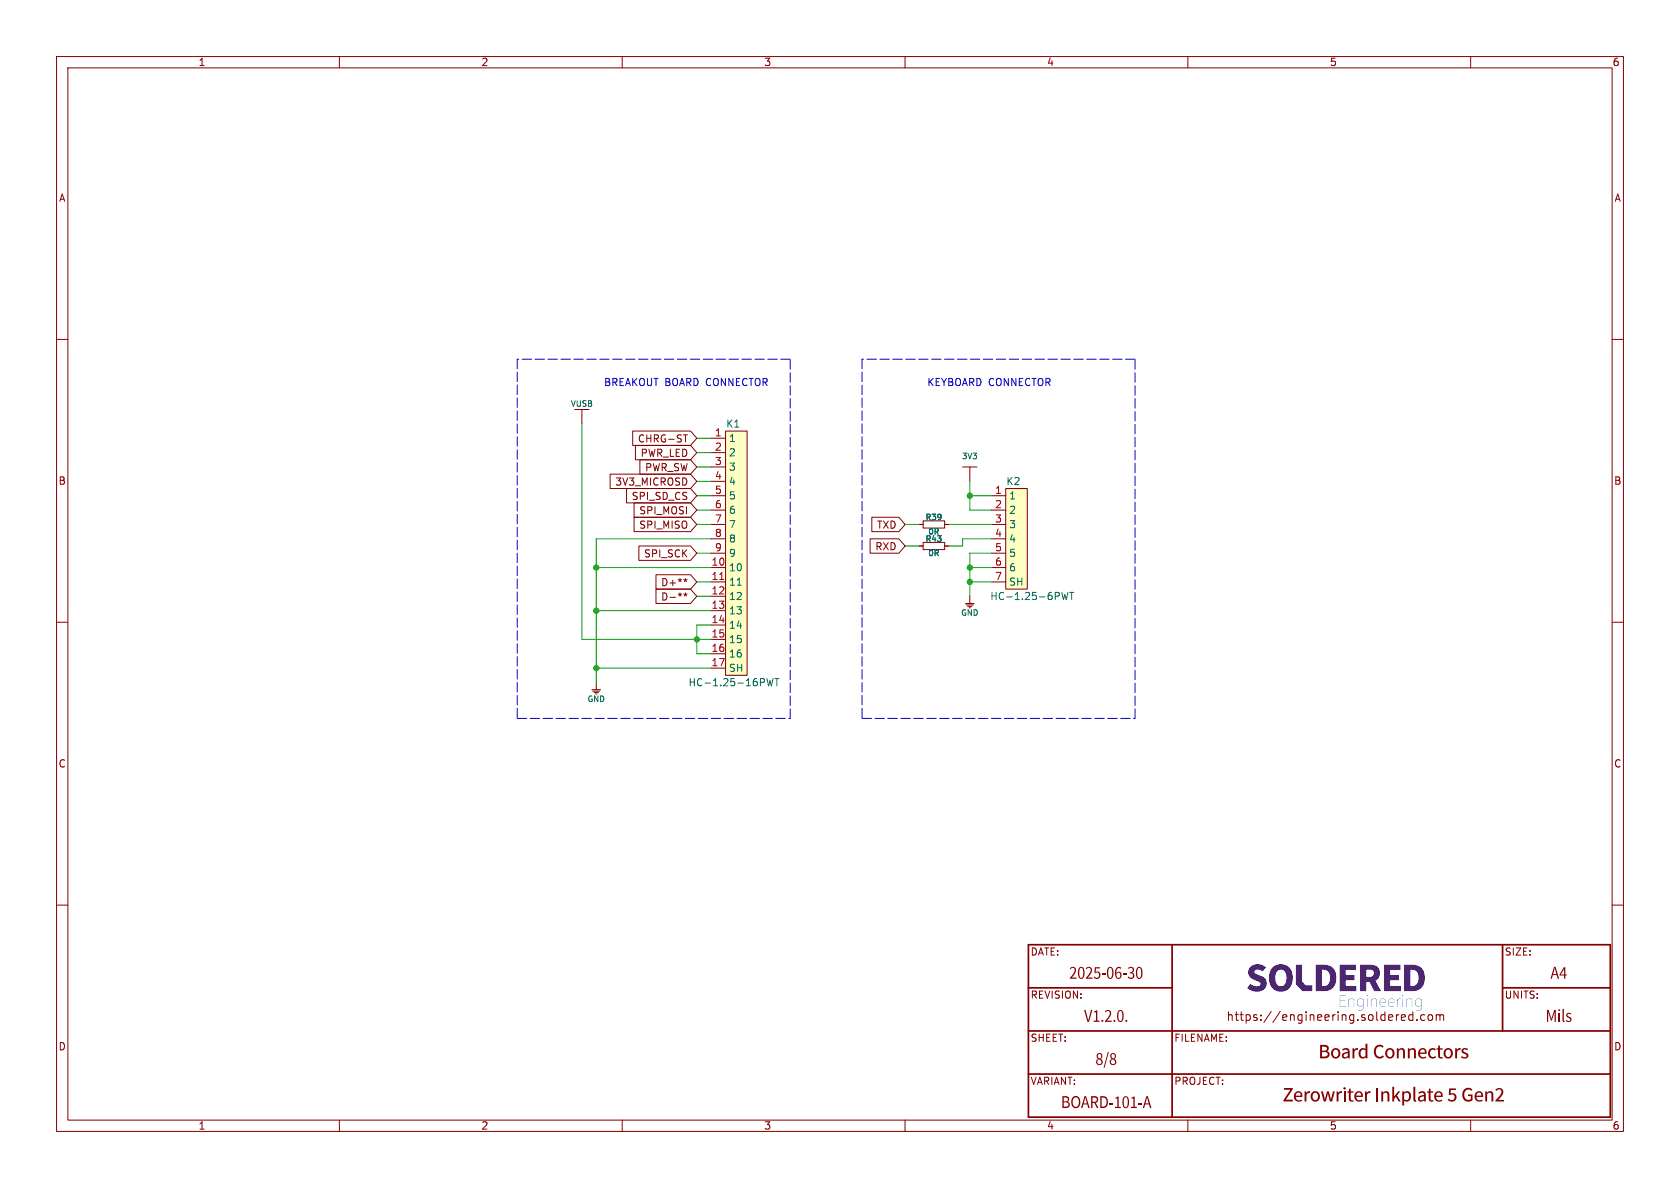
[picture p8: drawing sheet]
(kicad_sch
 (version 20231120)
 (generator "eeschema")
 (generator_version "8.0")
 (paper "A4")
 (title_block
  (title "Zerowriter Inkplate 5 Gen2")
  (date "2025-06-30")
  (rev "V1.2.0.")
  (company "SOLDERED ENGINEERING")
  (comment 1 "BOARD-101-A")
  (comment 2 "Mils"))
 (lib_symbols
  (symbol "0603R_9"
   (pin_numbers hide)
   (pin_names
    (offset 0.254)) (exclude_from_sim no) (in_bom yes) (on_board yes)
   (property "Reference" "R" (at 0 1.27 0) (effects (font (size 1 1))))
   (property "Value" "0603R_9" (at 0 -1.905 0) (effects (font (size 1 1))))
   (property "Footprint" "Soldered footprints:0603R" (at 0 -3.81 0) (effects (font (size 1 1)) (hide yes)))
   (property "Datasheet" "" (at -0.635 1.905 0) (effects (font (size 1 1)) (hide yes)))
   (property "Description" "" (at 0 0 0) (effects (font (size 1.27 1.27)) (hide yes)))
   (symbol "0603R_9_0_1"
    (rectangle (start -1.905 0.635) (end 1.905 -0.635) (stroke (width 0.15) (type default)) (fill (type none))))
   (symbol "0603R_9_1_1"
    (pin passive line (at -2.54 0 0) (length 0.63) (name "~" (effects (font (size 1.27 1.27)))) (number "1" (effects (font (size 1.27 1.27)))))
    (pin passive line (at 2.54 0 180) (length 0.63) (name "~" (effects (font (size 1.27 1.27)))) (number "2" (effects (font (size 1.27 1.27)))))))
  (symbol "Soldered symbols:3V3"
   (power)
   (pin_names
    (offset 0)) (exclude_from_sim no) (in_bom yes) (on_board yes)
   (property "Reference" "#PWR" (at 4.445 0 0) (effects (font (size 1 1)) (hide yes)))
   (property "Value" "3V3" (at 0 3.556 0) (effects (font (size 1 1))))
   (property "Footprint" "" (at 4.445 3.81 0) (effects (font (size 1 1)) (hide yes)))
   (property "Datasheet" "" (at 4.445 3.81 0) (effects (font (size 1 1)) (hide yes)))
   (property "Description" "Power symbol creates a global label with name \"3V3\"" (at 0 0 0) (effects (font (size 1.27 1.27)) (hide yes)))
   (symbol "3V3_0_1"
    (polyline (pts (xy -1.27 2.54) (xy 1.27 2.54)) (stroke (width 0.16) (type default)) (fill (type none)))
    (polyline (pts (xy 0 0) (xy 0 2.54)) (stroke (width 0) (type default)) (fill (type none))))
   (symbol "3V3_1_1"
    (pin power_in line (at 0 0 90) (length 0) hide (name "3V3" (effects (font (size 1.27 1.27)))) (number "1" (effects (font (size 1.27 1.27)))))))
  (symbol "Soldered symbols:GND"
   (power)
   (pin_names
    (offset 0)) (exclude_from_sim no) (in_bom yes) (on_board yes)
   (property "Reference" "#PWR" (at 4.445 0 0) (effects (font (size 1 1)) (hide yes)))
   (property "Value" "GND" (at 0 -2.921 0) (effects (font (size 1 1))))
   (property "Footprint" "" (at 4.445 3.81 0) (effects (font (size 1 1)) (hide yes)))
   (property "Datasheet" "" (at 4.445 3.81 0) (effects (font (size 1 1)) (hide yes)))
   (property "Description" "Power symbol creates a global label with name \"GND\"" (at 0 0 0) (effects (font (size 1.27 1.27)) (hide yes)))
   (symbol "GND_0_1"
    (polyline (pts (xy -0.762 -1.27) (xy 0.762 -1.27)) (stroke (width 0.16) (type default)) (fill (type none)))
    (polyline (pts (xy -0.635 -1.524) (xy 0.635 -1.524)) (stroke (width 0.16) (type default)) (fill (type none)))
    (polyline (pts (xy -0.381 -1.778) (xy 0.381 -1.778)) (stroke (width 0.16) (type default)) (fill (type none)))
    (polyline (pts (xy -0.127 -2.032) (xy 0.127 -2.032)) (stroke (width 0.16) (type default)) (fill (type none)))
    (polyline (pts (xy 0 0) (xy 0 -1.27)) (stroke (width 0.16) (type default)) (fill (type none))))
   (symbol "GND_1_1"
    (pin power_in line (at 0 0 270) (length 0) hide (name "GND" (effects (font (size 1.27 1.27)))) (number "1" (effects (font (size 1.27 1.27)))))))
  (symbol "Soldered symbols:HC-1.25-16PWT" (exclude_from_sim no) (in_bom yes) (on_board yes)
   (property "Reference" "K" (at 0 22.86 0) (effects (font (size 1.27 1.27))))
   (property "Value" " HC-1.25-16PWT" (at 0 -24.13 0) (effects (font (size 1.27 1.27))))
   (property "Footprint" "Soldered footprints:HC-1.25-16PWT" (at 0 -25.4 0) (effects (font (size 1.27 1.27)) (hide yes)))
   (property "Datasheet" "" (at -1.27 10.16 90) (effects (font (size 1.27 1.27)) (hide yes)))
   (property "Description" "" (at -1.27 10.16 90) (effects (font (size 1.27 1.27)) (hide yes)))
   (symbol "HC-1.25-16PWT_1_1"
    (rectangle (start -1.27 21.59) (end 2.54 -21.59) (stroke (width 0) (type default)) (fill (type background)))
    (pin input line (at -3.81 20.32 0) (length 2.54) (name "1" (effects (font (size 1.27 1.27)))) (number "1" (effects (font (size 1.27 1.27)))))
    (pin input line (at -3.81 -2.54 0) (length 2.54) (name "10" (effects (font (size 1.27 1.27)))) (number "10" (effects (font (size 1.27 1.27)))))
    (pin input line (at -3.81 -5.08 0) (length 2.54) (name "11" (effects (font (size 1.27 1.27)))) (number "11" (effects (font (size 1.27 1.27)))))
    (pin input line (at -3.81 -7.62 0) (length 2.54) (name "12" (effects (font (size 1.27 1.27)))) (number "12" (effects (font (size 1.27 1.27)))))
    (pin input line (at -3.81 -10.16 0) (length 2.54) (name "13" (effects (font (size 1.27 1.27)))) (number "13" (effects (font (size 1.27 1.27)))))
    (pin input line (at -3.81 -12.7 0) (length 2.54) (name "14" (effects (font (size 1.27 1.27)))) (number "14" (effects (font (size 1.27 1.27)))))
    (pin input line (at -3.81 -15.24 0) (length 2.54) (name "15" (effects (font (size 1.27 1.27)))) (number "15" (effects (font (size 1.27 1.27)))))
    (pin input line (at -3.81 -17.78 0) (length 2.54) (name "16" (effects (font (size 1.27 1.27)))) (number "16" (effects (font (size 1.27 1.27)))))
    (pin input line (at -3.81 -20.32 0) (length 2.54) (name "SH" (effects (font (size 1.27 1.27)))) (number "17" (effects (font (size 1.27 1.27)))))
    (pin input line (at -3.81 17.78 0) (length 2.54) (name "2" (effects (font (size 1.27 1.27)))) (number "2" (effects (font (size 1.27 1.27)))))
    (pin input line (at -3.81 15.24 0) (length 2.54) (name "3" (effects (font (size 1.27 1.27)))) (number "3" (effects (font (size 1.27 1.27)))))
    (pin input line (at -3.81 12.7 0) (length 2.54) (name "4" (effects (font (size 1.27 1.27)))) (number "4" (effects (font (size 1.27 1.27)))))
    (pin input line (at -3.81 10.16 0) (length 2.54) (name "5" (effects (font (size 1.27 1.27)))) (number "5" (effects (font (size 1.27 1.27)))))
    (pin input line (at -3.81 7.62 0) (length 2.54) (name "6" (effects (font (size 1.27 1.27)))) (number "6" (effects (font (size 1.27 1.27)))))
    (pin input line (at -3.81 5.08 0) (length 2.54) (name "7" (effects (font (size 1.27 1.27)))) (number "7" (effects (font (size 1.27 1.27)))))
    (pin input line (at -3.81 2.54 0) (length 2.54) (name "8" (effects (font (size 1.27 1.27)))) (number "8" (effects (font (size 1.27 1.27)))))
    (pin input line (at -3.81 0 0) (length 2.54) (name "9" (effects (font (size 1.27 1.27)))) (number "9" (effects (font (size 1.27 1.27)))))))
  (symbol "Soldered symbols:HC-1.25-6PWT" (exclude_from_sim no) (in_bom yes) (on_board yes)
   (property "Reference" "K" (at 0 10.16 0) (effects (font (size 1.27 1.27))))
   (property "Value" " HC-1.25-6PWT" (at 0 -10.16 0) (effects (font (size 1.27 1.27))))
   (property "Footprint" "Soldered footprints:HC-1.25-6PWT" (at 0 -12.7 0) (effects (font (size 1.27 1.27)) (hide yes)))
   (property "Datasheet" "" (at -1.27 -2.54 90) (effects (font (size 1.27 1.27)) (hide yes)))
   (property "Description" "" (at -1.27 -2.54 90) (effects (font (size 1.27 1.27)) (hide yes)))
   (symbol "HC-1.25-6PWT_1_1"
    (rectangle (start -1.27 8.89) (end 2.54 -8.89) (stroke (width 0) (type default)) (fill (type background)))
    (pin input line (at -3.81 7.62 0) (length 2.54) (name "1" (effects (font (size 1.27 1.27)))) (number "1" (effects (font (size 1.27 1.27)))))
    (pin input line (at -3.81 5.08 0) (length 2.54) (name "2" (effects (font (size 1.27 1.27)))) (number "2" (effects (font (size 1.27 1.27)))))
    (pin input line (at -3.81 2.54 0) (length 2.54) (name "3" (effects (font (size 1.27 1.27)))) (number "3" (effects (font (size 1.27 1.27)))))
    (pin input line (at -3.81 0 0) (length 2.54) (name "4" (effects (font (size 1.27 1.27)))) (number "4" (effects (font (size 1.27 1.27)))))
    (pin input line (at -3.81 -2.54 0) (length 2.54) (name "5" (effects (font (size 1.27 1.27)))) (number "5" (effects (font (size 1.27 1.27)))))
    (pin input line (at -3.81 -5.08 0) (length 2.54) (name "6" (effects (font (size 1.27 1.27)))) (number "6" (effects (font (size 1.27 1.27)))))
    (pin input line (at -3.81 -7.62 0) (length 2.54) (name "SH" (effects (font (size 1.27 1.27)))) (number "7" (effects (font (size 1.27 1.27)))))))
  (symbol "Soldered symbols:VUSB"
   (power)
   (pin_names
    (offset 0)) (exclude_from_sim no) (in_bom yes) (on_board yes)
   (property "Reference" "#PWR" (at 4.445 0 0) (effects (font (size 1 1)) (hide yes)))
   (property "Value" "VUSB" (at 0 3.556 0) (effects (font (size 1 1))))
   (property "Footprint" "" (at 4.445 3.81 0) (effects (font (size 1 1)) (hide yes)))
   (property "Datasheet" "" (at 4.445 3.81 0) (effects (font (size 1 1)) (hide yes)))
   (property "Description" "Power symbol creates a global label with name \"VUSB\"" (at 0 0 0) (effects (font (size 1.27 1.27)) (hide yes)))
   (symbol "VUSB_0_1"
    (polyline (pts (xy -1.27 2.54) (xy 1.27 2.54)) (stroke (width 0.16) (type default)) (fill (type none)))
    (polyline (pts (xy 0 0) (xy 0 2.54)) (stroke (width 0) (type default)) (fill (type none))))
   (symbol "VUSB_1_1"
    (pin power_in line (at 0 0 90) (length 0) hide (name "VUSB" (effects (font (size 1.27 1.27)))) (number "1" (effects (font (size 1.27 1.27))))))))
 (junction
  (at 171.45 102.87)
  (diameter 0)
  (color 0 0 0 0))
 (junction
  (at 171.45 100.33)
  (diameter 0)
  (color 0 0 0 0))
 (junction
  (at 105.41 107.95)
  (diameter 0)
  (color 0 0 0 0))
 (junction
  (at 171.45 87.63)
  (diameter 0)
  (color 0 0 0 0))
 (junction
  (at 123.19 113.03)
  (diameter 0)
  (color 0 0 0 0))
 (junction
  (at 105.41 100.33)
  (diameter 0)
  (color 0 0 0 0))
 (junction
  (at 105.41 118.11)
  (diameter 0)
  (color 0 0 0 0))
 (wire
  (pts (xy 123.19 115.57) (xy 123.19 113.03))
  (stroke (width 0) (type default)))
 (wire
  (pts (xy 171.45 97.79) (xy 171.45 100.33))
  (stroke (width 0) (type default)))
 (wire
  (pts (xy 123.19 85.09) (xy 125.73 85.09))
  (stroke (width 0) (type default)))
 (wire
  (pts (xy 160.02 96.52) (xy 162.56 96.52))
  (stroke (width 0) (type default)))
 (polyline
  (pts (xy 200.66 63.5) (xy 152.4 63.5))
  (stroke (width 0) (type dash)))
 (wire
  (pts (xy 125.73 100.33) (xy 105.41 100.33))
  (stroke (width 0) (type default)))
 (wire
  (pts (xy 125.73 115.57) (xy 123.19 115.57))
  (stroke (width 0) (type default)))
 (wire
  (pts (xy 125.73 118.11) (xy 105.41 118.11))
  (stroke (width 0) (type default)))
 (polyline
  (pts (xy 91.44 127) (xy 139.7 127))
  (stroke (width 0) (type dash)))
 (wire
  (pts (xy 123.19 92.71) (xy 125.73 92.71))
  (stroke (width 0) (type default)))
 (wire
  (pts (xy 167.64 92.71) (xy 175.26 92.71))
  (stroke (width 0) (type default)))
 (wire
  (pts (xy 162.56 92.71) (xy 160.02 92.71))
  (stroke (width 0) (type default)))
 (wire
  (pts (xy 123.19 110.49) (xy 123.19 113.03))
  (stroke (width 0) (type default)))
 (polyline
  (pts (xy 139.7 127) (xy 139.7 63.5))
  (stroke (width 0) (type dash)))
 (wire
  (pts (xy 102.87 113.03) (xy 102.87 74.93))
  (stroke (width 0) (type default)))
 (wire
  (pts (xy 123.19 90.17) (xy 125.73 90.17))
  (stroke (width 0) (type default)))
 (wire
  (pts (xy 123.19 105.41) (xy 125.73 105.41))
  (stroke (width 0) (type default)))
 (wire
  (pts (xy 175.26 97.79) (xy 171.45 97.79))
  (stroke (width 0) (type default)))
 (wire
  (pts (xy 125.73 110.49) (xy 123.19 110.49))
  (stroke (width 0) (type default)))
 (wire
  (pts (xy 171.45 100.33) (xy 171.45 102.87))
  (stroke (width 0) (type default)))
 (wire
  (pts (xy 167.64 96.52) (xy 170.18 96.52))
  (stroke (width 0) (type default)))
 (wire
  (pts (xy 125.73 95.25) (xy 105.41 95.25))
  (stroke (width 0) (type default)))
 (wire
  (pts (xy 105.41 95.25) (xy 105.41 100.33))
  (stroke (width 0) (type default)))
 (wire
  (pts (xy 175.26 100.33) (xy 171.45 100.33))
  (stroke (width 0) (type default)))
 (polyline
  (pts (xy 200.66 127) (xy 200.66 63.5))
  (stroke (width 0) (type dash)))
 (wire
  (pts (xy 105.41 100.33) (xy 105.41 107.95))
  (stroke (width 0) (type default)))
 (wire
  (pts (xy 123.19 113.03) (xy 102.87 113.03))
  (stroke (width 0) (type default)))
 (wire
  (pts (xy 175.26 87.63) (xy 171.45 87.63))
  (stroke (width 0) (type default)))
 (wire
  (pts (xy 123.19 87.63) (xy 125.73 87.63))
  (stroke (width 0) (type default)))
 (wire
  (pts (xy 175.26 90.17) (xy 171.45 90.17))
  (stroke (width 0) (type default)))
 (wire
  (pts (xy 171.45 90.17) (xy 171.45 87.63))
  (stroke (width 0) (type default)))
 (wire
  (pts (xy 125.73 113.03) (xy 123.19 113.03))
  (stroke (width 0) (type default)))
 (wire
  (pts (xy 170.18 96.52) (xy 170.18 95.25))
  (stroke (width 0) (type default)))
 (wire
  (pts (xy 123.19 80.01) (xy 125.73 80.01))
  (stroke (width 0) (type default)))
 (wire
  (pts (xy 171.45 102.87) (xy 175.26 102.87))
  (stroke (width 0) (type default)))
 (wire
  (pts (xy 171.45 87.63) (xy 171.45 85.09))
  (stroke (width 0) (type default)))
 (wire
  (pts (xy 171.45 102.87) (xy 171.45 105.41))
  (stroke (width 0) (type default)))
 (wire
  (pts (xy 105.41 107.95) (xy 105.41 118.11))
  (stroke (width 0) (type default)))
 (polyline
  (pts (xy 152.4 127) (xy 200.66 127))
  (stroke (width 0) (type dash)))
 (wire
  (pts (xy 123.19 102.87) (xy 125.73 102.87))
  (stroke (width 0) (type default)))
 (wire
  (pts (xy 125.73 107.95) (xy 105.41 107.95))
  (stroke (width 0) (type default)))
 (wire
  (pts (xy 123.19 82.55) (xy 125.73 82.55))
  (stroke (width 0) (type default)))
 (wire
  (pts (xy 105.41 118.11) (xy 105.41 120.65))
  (stroke (width 0) (type default)))
 (polyline
  (pts (xy 91.44 63.5) (xy 91.44 127))
  (stroke (width 0) (type dash)))
 (polyline
  (pts (xy 152.4 63.5) (xy 152.4 127))
  (stroke (width 0) (type dash)))
 (polyline
  (pts (xy 139.7 63.5) (xy 91.44 63.5))
  (stroke (width 0) (type dash)))
 (wire
  (pts (xy 170.18 95.25) (xy 175.26 95.25))
  (stroke (width 0) (type default)))
 (wire
  (pts (xy 123.19 77.47) (xy 125.73 77.47))
  (stroke (width 0) (type default)))
 (wire
  (pts (xy 123.19 97.79) (xy 125.73 97.79))
  (stroke (width 0) (type default)))
 (text "KEYBOARD CONNECTOR"
  (exclude_from_sim no)
  (at 163.83 68.58 0)
  (effects (font (size 1.27 1.27)) (justify left bottom)))
 (text "BREAKOUT BOARD CONNECTOR"
  (exclude_from_sim no)
  (at 106.68 68.58 0)
  (effects (font (size 1.27 1.27)) (justify left bottom)))
 (global_label "D+**"
  (shape input)
  (at 123.19 102.87 180)
  (effects (font (size 1.27 1.27)) (justify right))
  (property "Intersheetrefs" "${INTERSHEET_REFS}" (at 116.4105 102.7906 0) (effects (font (size 1.27 1.27)) (justify right) (hide yes))))
 (global_label "SPI_MOSI"
  (shape input)
  (at 123.19 90.17 180)
  (fields_autoplaced yes)
  (effects (font (size 1.27 1.27)) (justify right))
  (property "Intersheetrefs" "${INTERSHEET_REFS}" (at 112.1288 90.0906 0) (effects (font (size 1.27 1.27)) (justify right) (hide yes))))
 (global_label "SPI_MISO"
  (shape input)
  (at 123.19 92.71 180)
  (fields_autoplaced yes)
  (effects (font (size 1.27 1.27)) (justify right))
  (property "Intersheetrefs" "${INTERSHEET_REFS}" (at 112.1288 92.6306 0) (effects (font (size 1.27 1.27)) (justify right) (hide yes))))
 (global_label "PWR_SW"
  (shape input)
  (at 123.19 82.55 180)
  (fields_autoplaced yes)
  (effects (font (size 1.27 1.27)) (justify right))
  (property "Intersheetrefs" "${INTERSHEET_REFS}" (at 112.5849 82.55 0) (effects (font (size 1.27 1.27)) (justify right) (hide yes))))
 (global_label "PWR_LED"
  (shape input)
  (at 123.19 80.01 180)
  (fields_autoplaced yes)
  (effects (font (size 1.27 1.27)) (justify right))
  (property "Intersheetrefs" "${INTERSHEET_REFS}" (at 111.7987 80.01 0) (effects (font (size 1.27 1.27)) (justify right) (hide yes))))
 (global_label "D-**"
  (shape input)
  (at 123.19 105.41 180)
  (effects (font (size 1.27 1.27)) (justify right))
  (property "Intersheetrefs" "${INTERSHEET_REFS}" (at 116.4105 105.3306 0) (effects (font (size 1.27 1.27)) (justify right) (hide yes))))
 (global_label "TXD"
  (shape input)
  (at 160.02 92.71 180)
  (fields_autoplaced yes)
  (effects (font (size 1.27 1.27)) (justify right))
  (property "Intersheetrefs" "${INTERSHEET_REFS}" (at 153.5877 92.71 0) (effects (font (size 1.27 1.27)) (justify right) (hide yes))))
 (global_label "RXD"
  (shape input)
  (at 160.02 96.52 180)
  (fields_autoplaced yes)
  (effects (font (size 1.27 1.27)) (justify right))
  (property "Intersheetrefs" "${INTERSHEET_REFS}" (at 153.2853 96.52 0) (effects (font (size 1.27 1.27)) (justify right) (hide yes))))
 (global_label "SPI_SCK"
  (shape input)
  (at 123.19 97.79 180)
  (fields_autoplaced yes)
  (effects (font (size 1.27 1.27)) (justify right))
  (property "Intersheetrefs" "${INTERSHEET_REFS}" (at 112.9755 97.7106 0) (effects (font (size 1.27 1.27)) (justify right) (hide yes))))
 (global_label "SPI_SD_CS"
  (shape input)
  (at 123.19 87.63 180)
  (fields_autoplaced yes)
  (effects (font (size 1.27 1.27)) (justify right))
  (property "Intersheetrefs" "${INTERSHEET_REFS}" (at 110.2263 87.63 0) (effects (font (size 1.27 1.27)) (justify right) (hide yes))))
 (global_label "CHRG-ST"
  (shape input)
  (at 123.19 77.47 180)
  (fields_autoplaced yes)
  (effects (font (size 1.27 1.27)) (justify right))
  (property "Intersheetrefs" "${INTERSHEET_REFS}" (at 111.3148 77.47 0) (effects (font (size 1.27 1.27)) (justify right) (hide yes))))
 (global_label "3V3_MICROSD"
  (shape input)
  (at 123.19 85.09 180)
  (fields_autoplaced yes)
  (effects (font (size 1.27 1.27)) (justify right))
  (property "Intersheetrefs" "${INTERSHEET_REFS}" (at 107.8955 85.1694 0) (effects (font (size 1.27 1.27)) (justify right) (hide yes))))
 (symbol
  (lib_id "Soldered symbols:VUSB")
  (at 102.87 74.93 0)
  (unit 1)
  (exclude_from_sim no)
  (in_bom yes)
  (on_board yes)
  (dnp no)
  (property "Reference" "#PWR010" (at 107.315 74.93 0) (effects (font (size 1 1)) (hide yes)))
  (property "Value" "VUSB" (at 102.87 71.374 0) (effects (font (size 1 1))))
  (property "Footprint" "" (at 107.315 71.12 0) (effects (font (size 1 1)) (hide yes)))
  (property "Datasheet" "" (at 107.315 71.12 0) (effects (font (size 1 1)) (hide yes)))
  (property "Description" "" (at 102.87 74.93 0) (effects (font (size 1.27 1.27)) (hide yes)))
  (pin "1"))
 (symbol
  (lib_id "Soldered symbols:HC-1.25-6PWT")
  (at 179.07 95.25 0)
  (unit 1)
  (exclude_from_sim no)
  (in_bom yes)
  (on_board yes)
  (dnp no)
  (property "Reference" "K2" (at 177.8 85.09 0) (effects (font (size 1.27 1.27)) (justify left)))
  (property "Value" " HC-1.25-6PWT" (at 173.99 105.41 0) (effects (font (size 1.27 1.27)) (justify left)))
  (property "Footprint" "Soldered footprints:HC-1.25-6PWT" (at 179.07 107.95 0) (effects (font (size 1.27 1.27)) (hide yes)))
  (property "Datasheet" "" (at 177.8 97.79 90) (effects (font (size 1.27 1.27)) (hide yes)))
  (property "Description" "" (at 177.8 97.79 90) (effects (font (size 1.27 1.27)) (hide yes)))
  (pin "7")
  (pin "1")
  (pin "2")
  (pin "6")
  (pin "4")
  (pin "3")
  (pin "5"))
 (symbol
  (lib_id "Soldered symbols:GND")
  (at 105.41 120.65 0)
  (unit 1)
  (exclude_from_sim no)
  (in_bom yes)
  (on_board yes)
  (dnp no)
  (property "Reference" "#PWR085" (at 109.855 120.65 0) (effects (font (size 1 1)) (hide yes)))
  (property "Value" "GND" (at 105.41 123.571 0) (effects (font (size 1 1))))
  (property "Footprint" "" (at 109.855 116.84 0) (effects (font (size 1 1)) (hide yes)))
  (property "Datasheet" "" (at 109.855 116.84 0) (effects (font (size 1 1)) (hide yes)))
  (property "Description" "" (at 105.41 120.65 0) (effects (font (size 1.27 1.27)) (hide yes)))
  (pin "1"))
 (symbol
  (lib_id "Soldered symbols:3V3")
  (at 171.45 85.09 0)
  (unit 1)
  (exclude_from_sim no)
  (in_bom yes)
  (on_board yes)
  (dnp no)
  (fields_autoplaced yes)
  (property "Reference" "#PWR088" (at 175.895 85.09 0) (effects (font (size 1 1)) (hide yes)))
  (property "Value" "3V3" (at 171.45 80.645 0) (effects (font (size 1 1))))
  (property "Footprint" "" (at 175.895 81.28 0) (effects (font (size 1 1)) (hide yes)))
  (property "Datasheet" "" (at 175.895 81.28 0) (effects (font (size 1 1)) (hide yes)))
  (property "Description" "" (at 171.45 85.09 0) (effects (font (size 1.27 1.27)) (hide yes)))
  (pin "1"))
 (symbol
  (lib_name "0603R_9")
  (lib_id "Soldered symbols:0603R")
  (at 165.1 96.52 180)
  (unit 1)
  (exclude_from_sim no)
  (in_bom yes)
  (on_board yes)
  (dnp no)
  (property "Reference" "R43" (at 165.1 95.25 0) (effects (font (size 1 1))))
  (property "Value" "0R" (at 165.1 97.79 0) (effects (font (size 1 1))))
  (property "Footprint" "Soldered footprints:0603R" (at 165.1 92.71 0) (effects (font (size 1 1)) (hide yes)))
  (property "Datasheet" "" (at 165.735 98.425 0) (effects (font (size 1 1)) (hide yes)))
  (property "Description" "" (at 165.1 96.52 0) (effects (font (size 1.27 1.27)) (hide yes)))
  (pin "1")
  (pin "2"))
 (symbol
  (lib_name "0603R_9")
  (lib_id "Soldered symbols:0603R")
  (at 165.1 92.71 180)
  (unit 1)
  (exclude_from_sim no)
  (in_bom yes)
  (on_board yes)
  (dnp no)
  (property "Reference" "R39" (at 165.1 91.44 0) (effects (font (size 1 1))))
  (property "Value" "0R" (at 165.1 93.98 0) (effects (font (size 1 1))))
  (property "Footprint" "Soldered footprints:0603R" (at 165.1 88.9 0) (effects (font (size 1 1)) (hide yes)))
  (property "Datasheet" "" (at 165.735 94.615 0) (effects (font (size 1 1)) (hide yes)))
  (property "Description" "" (at 165.1 92.71 0) (effects (font (size 1.27 1.27)) (hide yes)))
  (pin "1")
  (pin "2"))
 (symbol
  (lib_id "Soldered symbols:GND")
  (at 171.45 105.41 0)
  (unit 1)
  (exclude_from_sim no)
  (in_bom yes)
  (on_board yes)
  (dnp no)
  (property "Reference" "#PWR011" (at 175.895 105.41 0) (effects (font (size 1 1)) (hide yes)))
  (property "Value" "GND" (at 171.45 108.331 0) (effects (font (size 1 1))))
  (property "Footprint" "" (at 175.895 101.6 0) (effects (font (size 1 1)) (hide yes)))
  (property "Datasheet" "" (at 175.895 101.6 0) (effects (font (size 1 1)) (hide yes)))
  (property "Description" "" (at 171.45 105.41 0) (effects (font (size 1.27 1.27)) (hide yes)))
  (pin "1"))
 (symbol
  (lib_id "Soldered symbols:HC-1.25-16PWT")
  (at 129.54 97.79 0)
  (unit 1)
  (exclude_from_sim no)
  (in_bom yes)
  (on_board yes)
  (dnp no)
  (property "Reference" "K1" (at 128.27 74.93 0) (effects (font (size 1.27 1.27)) (justify left)))
  (property "Value" " HC-1.25-16PWT" (at 120.65 120.65 0) (effects (font (size 1.27 1.27)) (justify left)))
  (property "Footprint" "Soldered footprints:HC-1.25-16PWT" (at 129.54 123.19 0) (effects (font (size 1.27 1.27)) (hide yes)))
  (property "Datasheet" "" (at 128.27 87.63 90) (effects (font (size 1.27 1.27)) (hide yes)))
  (property "Description" "" (at 128.27 87.63 90) (effects (font (size 1.27 1.27)) (hide yes)))
  (pin "5")
  (pin "14")
  (pin "17")
  (pin "2")
  (pin "1")
  (pin "3")
  (pin "8")
  (pin "9")
  (pin "6")
  (pin "16")
  (pin "13")
  (pin "10")
  (pin "12")
  (pin "4")
  (pin "15")
  (pin "11")
  (pin "7")))
